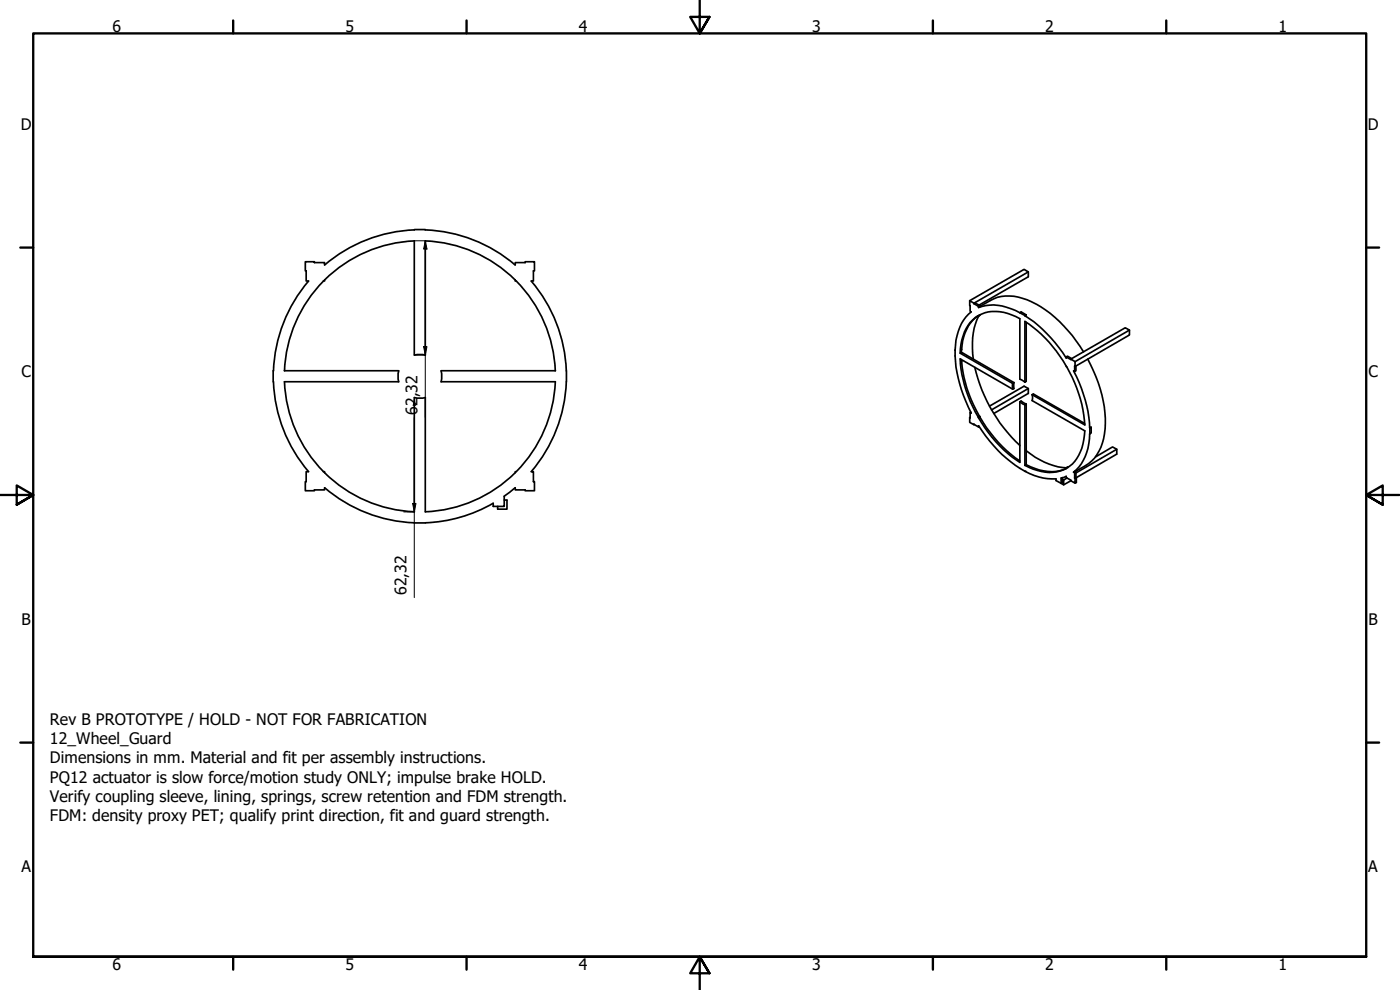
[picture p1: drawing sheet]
<svg xmlns="http://www.w3.org/2000/svg" width="420mm" height="297mm" viewBox="0 0 420 297" stroke-linecap="round" stroke-linejoin="round" font-family="sans-serif">
<!-- layer: Visible (ISO) -->
<g fill="none" stroke="#000" stroke-width=".51">
<path d="M97.4 79.5v-.7l-5.8-.3 .3 5.8h.7a44 44 0 0 0-10.5 27M124.3 68.9h3.3M124.3 72.2v34.3M124.4 72.3a40.7 40.7 0 0 0-27 11.7M124.4 69a44 44 0 0 0-27 10.5M127.6 72.2l.1 34.4-1.7-.3-1.6 .3M127.7 72.3a40.7 40.7 0 0 1 26.9 11.7M127.7 69a44 44 0 0 1 26.9 10.5M154.6 79.5v-.7l5.8-.3v2.8h-.3v3h-.7a44 44 0 0 1 10.6 27M97.1 84.3a40.7 40.7 0 0 0-11.7 27M97.4 83.9v.4h-.4M154.6 83.9v.4h.4a40.7 40.7 0 0 1 11.7 27"/>
<path d="M291 90.2l16.3-9.4 1.3 .8-16.3 9.4M292.3 91.1l-1.3-.9 .1 3.2 .4 .2a14.8 14.8 0 0 0-4.9 11.5M292.3 91.1l1.4 .8v.4M292.3 91.1l.4-.2 1.4 .8-.4 .2M293.6 94.7a13.4 13.4 0 0 0-5.1 10.3l-.1 .8M293.6 94.7a12.7 12.7 0 0 0-5.4 11.3M293.6 94.7l.1 .2v-.2a12.2 12.2 0 0 1 11.2 .3l1.2 .6v18.2l1.5 .9M293.7 92.3a14.8 14.8 0 0 1 12.4 1.5M293.8 94.8a21.2 21.2 0 0 0-1.7 13M294.1 91.9a15.8 15.8 0 0 1 7.6-3.1 20.6 20.6 0 0 1 13.6 5.3 45.6 45.6 0 0 1 9.9 11.5M294.1 91.7v.4l-.4 .2M294.1 94.5l-.4 .4"/>
<path d="M306.1 93.8l1.5 .9M306.1 93.8l.4-.2 1.5 .9M307.6 94.7a41.3 41.3 0 0 1 12.4 12.7v-.3l2.6 1.4-.1 3-.3-.2a40 40 0 0 1 4.8 17.1M308 94.5l-.4 .2M308 96.7v17.7l-.4 .3M308.6 81.6v1.4l-14.8 8.6M339 99v1.5l-16.4 9.5M82 111.2v3.3M82.1 114.6a44 44 0 0 0 10.5 26.9h-.7l-.3 5.7 5.8-.2v-.6M85.3 111.2l34.4 .1-.3 1.6 .3 1.7-34.4-.1M85.4 114.6a40.7 40.7 0 0 0 11.7 26.9M124.3 119.3v34.3"/>
<path d="M124.4 119.3l1.6 .2 1.7-.2-.1 34.3M132.4 111.3l.2 1.6-.2 1.7M132.4 111.2h34.3M132.4 114.5h34.3M166.7 114.6a40.7 40.7 0 0 1-11.7 26.9h-.4v.3M170 114.6a44 44 0 0 1-10.6 26.9h.7v3h.3v2.7l-5.8-.2v-.6M170 111.2v3.3M286.6 105.1a40.3 40.3 0 0 0 4.9 18.8l-.4-.2-.1 3 2.7 1.4v-.4a36.8 36.8 0 0 0 16.7 15 16.2 16.2 0 0 0 6.5 1v.5l2.3 1.3 2.2-1.2M286.6 105v.1M288.4 105.8l-.2 .2 15.7 9M288.4 105.8l15.9 9M288.4 108.3l.2 .1"/>
<path d="M288.4 107.9l.2 .5M288.5 104.9v.9M288.6 108.4a37.8 37.8 0 0 0 5.3 16.5M292.5 110.2a46.4 46.4 0 0 0 13.6 23.5M303.9 116.8l-15.7-9.1a37.5 37.5 0 0 0 5.4 17.4M303.9 115v1.8M304.3 114.8v1.8l-.4 .2M304.3 114.8l-.4 .2M307.6 114.7v-18.3a42.3 42.3 0 0 1 17.8 29.6l.2 1.5-15.8-9.1M308.6 116.6l-1.3-.7-10.3 5.9M309.8 118.4v1.8l15.8 9.1a13.7 13.7 0 0 1-4.6 10.6l-1 .5v.2M309.8 118.4l.3-.2 15.4 8.8"/>
<path d="M320 107.1l.4-.2 1.2 .7M321.4 107.7l16.3-9.4 1.3 .7-16.4 9.5M322.9 109.8v1.4l-.4 .3M326.5 107.7a36.3 36.3 0 0 1 4.7 23.9 13.2 13.2 0 0 1-8.5 9.9M291.1 125.2l-.1 .1M291.3 123.6l-.2 .1M292.4 127.4h-.1M293.6 125.1l.1 .3M293.9 128l-.2 .1M293.9 124.9l.2 .2M293.9 124.9l-.3 .2M294.1 125.1a39.4 39.4 0 0 0 12 13.2"/>
<path d="M294.1 125l-.4 .2M294.1 125.1l-.4 .3M297.6 123l11-6.4v1.4l-10.3 6.1M306.1 120.6v18.1a39.1 39.1 0 0 1-12.4-13.3M306.1 120.6l.4-.3 1.5 .9M306.1 120.6l1.5 .9M307.6 139.6a13.1 13.1 0 0 0 12.4 1M307.6 121.5v18.1M308 139.4a13.5 13.5 0 0 0 12 1.2M308 135.2a21.7 21.7 0 0 0 12 5.2M308 121.2v18.2M308 139.4l-.4 .2"/>
<path d="M308 121.2l-.4 .3M327 128.4a16.5 16.5 0 0 1-3.9 12.5l-.9 .8M327.1 128.4l.4-.2v1.7l-.4 .3M327.5 128.2l-.5 .2M328.8 137.1l5.1-3 1.3 .7v1.5l-12.6 7.2M335.2 134.8l-12.3 7.1M97 141.5h.4v.3M97.4 146.3a44 44 0 0 0 27 10.6M97.4 141.9a40.7 40.7 0 0 0 27 11.7M148 151a44.4 44.4 0 0 1-23.7 5.9M151.3 150h.8v2.8h-2.7v-.9M151.3 148.9v3h-3.3v-.9"/>
<path d="M154.6 141.9a40.7 40.7 0 0 1-26.9 11.7M154.6 146.3l-3.3 2.6M318.8 143.3v1.5l-.3 .2v-1.6l1.5-.5v.4l2.6 1.7-.1-1.6M318.8 143.8l.4 .2M319.2 144v1.5M320.2 143.4l-1 .6M320.5 140.3l-.1-.2-.4 .3M322.2 141.7l.3 .1v1.6M322.2 141.7l.4-.2 .3 .1v1.6M322.5 143.4l.5-.1v1.5l-.4 .2M322.9 141.6l-.4 .2"/>
</g>
<circle cx="307.6" cy="141.4" r=".25" fill="#000"/>
<!-- layer: Border (ISO) -->
<g fill="none" stroke="#000" stroke-width=".7">
<path d="M70 6.1v3.9M140 6.1v3.9M210 0v10l-2.9-4.9h5.8l-2.9 4.9 2.9-4.9M280 6.1v3.9M350 6.1v3.9M6.1 74.3h3.9M410 74.3h3.9M0 148.5h10l-5-2.8v5.7l5-2.9-5 2.9M420 148.5h-10l5-2.8v5.7l-5-2.9 5 2.9M6.1 222.8h3.9M410 222.8h3.9M10 287.1v-277.1h400v277.1h-400h400"/>
<path d="M70 287.1v3.8M140 287.1v3.8M212.9 292l-2.9-4.9 2.9 4.9h-5.8l2.9-4.9v9.9M280 287.1v3.8M350 287.1v3.8"/>
</g>
<!-- layer: Dimension (ISO) -->
<path d="M124.5 72.2h3.1v53.1M127.6 72.2l.5 2.5h-1zM124.5 106.5h3.1M127.1 104h1l-.5 2.5zM124.3 125.3v28.3M121.2 153.6h3.1v25.7M123.8 151.1h1l-.5 2.5z" fill="none" stroke="#000" stroke-width=".3"/>
<path d="M127.6 72.2l.5 2.5h-1zM127.1 104h1l-.5 2.5zM124.3 119.3l.5 2.5h-1zM123.8 151.1h1l-.5 2.5z" fill="#000"/>
<g font-size="4.8">
<text x="33.7" y="9.6">6</text>
<text x="103.7" y="9.6">5</text>
<text x="173.7" y="9.6">4</text>
<text x="243.7" y="9.6">3</text>
<text x="313.7" y="9.6">2</text>
<text x="383.7" y="9.6">1</text>
<text x="6.2" y="38.9">D</text>
<text x="410.5" y="38.9">D</text>
<text x="6.4" y="113.1">C</text>
<text x="410.7" y="113.1">C</text>
<text x="125.3" y="124.5" transform="rotate(-90 125.3 124.5)">62,32</text>
<text x="122" y="178.5" transform="rotate(-90 122 178.5)">62,32</text>
<text x="6.4" y="187.4">B</text>
<text x="410.7" y="187.4">B</text>
<text x="15" y="217.5">Rev B PROTOTYPE / HOLD - NOT FOR FABRICATION</text>
<text x="15" y="223.3">12_Wheel_Guard</text>
<text x="15" y="229">Dimensions in mm. Material and fit per assembly instructions.</text>
<text x="15" y="234.8">PQ12 actuator is slow force/motion study ONLY; impulse brake HOLD.</text>
<text x="15" y="240.6">Verify coupling sleeve, lining, springs, screw retention and FDM strength.</text>
<text x="15" y="246.4">FDM: density proxy PET; qualify print direction, fit and guard strength.</text>
<text x="6.4" y="261.7">A</text>
<text x="410.7" y="261.7">A</text>
<text x="33.7" y="290.9">6</text>
<text x="103.7" y="290.9">5</text>
<text x="173.7" y="290.9">4</text>
<text x="243.7" y="290.9">3</text>
<text x="313.7" y="290.9">2</text>
<text x="383.7" y="290.9">1</text>
</g>
</svg>
